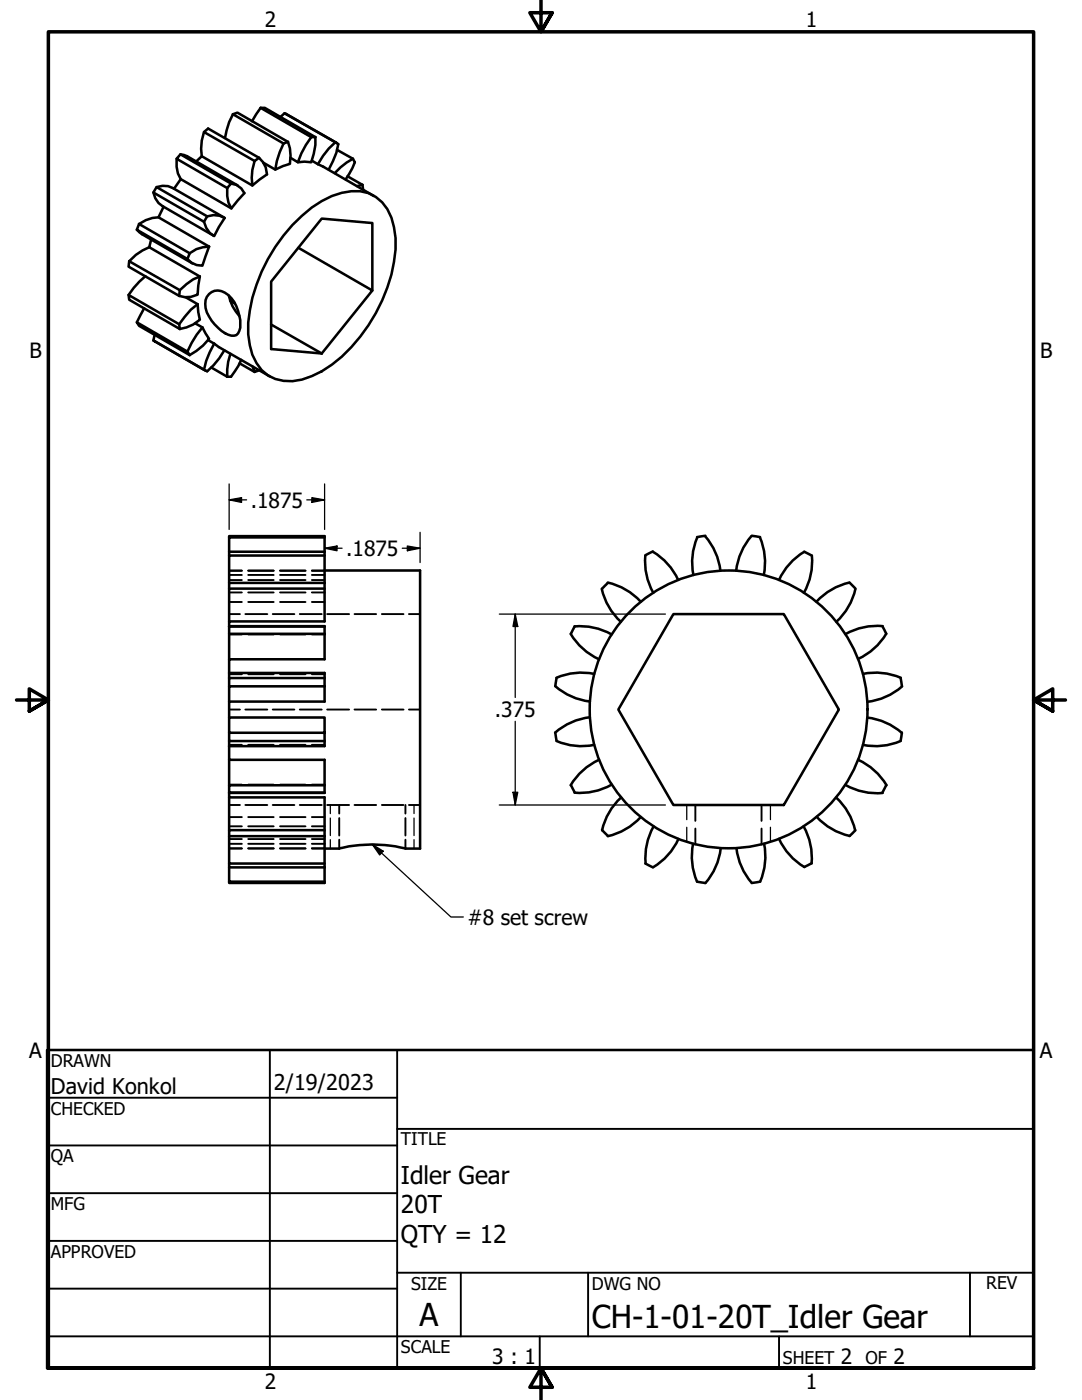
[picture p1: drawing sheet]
<svg xmlns="http://www.w3.org/2000/svg" width="216mm" height="279mm" viewBox="0 0 216 279" stroke-linecap="round" stroke-linejoin="round" font-family="sans-serif">
<!-- layer: Visible (ANSI) -->
<g fill="none" stroke="#000" stroke-width=".51">
<path d="M30.6 38.4l.4 1.2 .6 .9 .8 .6 10.1 5.9M31.2 37.3l1.2-.2h1.1l1 .4 10.1 5.9M34.7 37.7l1.4-1.9 10.1 5.8M35.2 31.7v1.6l.3 1.3 .6 1.2M36 30.8l1.3 .4 10.1 5.8M39.1 32.3l1.2-1.1 10.1 5.8M40.7 26.4l-.4 1.7-.2 1.6 .2 1.5M46.1 36.6l1.1 .3 .9 .7 .7 .9-2.6 3.1-.6-1.2-.3-1.3v-1.6M46.1 36.6l-10.1-5.8-.8 .9 10.1 5.8M46.1 36.6l-.8 .9M46.5 22.8l-.8 1.6-.8 3.2M46.5 22.8l.9-.3 10.1 5.8"/>
<path d="M46.5 22.8l10.1 5.8M51.7 31.5l.8 .8 .5 1.1 .3 1.4-2.9 2.2-.2-1.5 .2-1.6 .4-1.8M51.7 31.5l-10.2-5.8-.8 .7 10.1 5.7M51.7 31.5l-.9 .6M52 21.5l-1.7 2.7M52 21.5h.8l10.1 5.9M52 21.5l10.1 5.9M52.5 32.4l2.4 1.4M55.9 23.4l.9-.8 10.1 5.8M56.8 22.6l10.4 6M57.5 28.3l.3 1.3 .2 1.5-.2 1.6-2.9 1.1 .3-1.7 .6-1.7 .8-1.8M57.5 28.3l-.9 .3"/>
<path d="M58 31.5l1.4 .9M62.1 27.4l-2 3.2-.7 1.8 1.4-.1 1.3 .1 .8-3.4v-1.6M62.1 27.4h.8M62.2 32.1l1.2 .7M63.4 32.8l11.2 6.3M66.9 28.4l-1.3 1.3-1.1 1.4-1.1 1.7M66.9 28.4l.6 .4-.4 1.7-1.5 3.3M67.2 29.9l3.2 1.8M69.3 35.2l3 1.7M70.4 31.7l-1.2 .7-2.4 2.1M70.4 31.7l.4 .7-.5 1.2-1.3 2.2M72.3 36.9l.2 .9"/>
<path d="M72.3 36.9l-1.1 .2M25.8 52.1l-.1 1.1 10.1 5.9M25.8 52.1l10.1 5.8M27.3 45.8l1 .9 10.1 5.9M27.7 44.7l-.4 1.1 10.1 5.9M27.7 44.7l10.1 5.8M29 55.1l-2.3 2.4-1 1.4M29.8 49.3l-1.4 .7-1.3 .9-1.3 1.2M30.2 47.8l-.4 1.5 10.1 5.9M31.6 43.4l-1.2 .1-1.3 .4-1.4 .8M32.6 41.3l-1 2.1 10.1 5.8M35.9 57.9l-.1 1.2"/>
<path d="M37 59.3l2.4 1.4M37.8 50.5l-.4 1.2M39.9 55.2l-1.4 .6-2.6 2.1M39.9 55.2l-.5 3.6-1.3 .4-1.2 .1-1.1-.2M41.3 43.2l1.3-.3 1.2 .2 1 .4-2.1 3.6-.9-.6-.7-1-.4-1.2M41.3 43.2l-10.1-5.9-.6 1.1 10.1 5.9M41.3 43.2l-.6 1.1M41.7 58.7a2.69 2.69 0 0 1 3.8 .2 8 8 0 0 1 2.3 7.1 1.39 1.39 0 0 1-2.3 .8 8.7 8.7 0 0 1-4.5-5.3 2.87 2.87 0 0 1 .7-2.8zM41.7 49.2l-1.2 .1-1.3 .4-1.4 .8M41.7 49.2l-1.3 3.8-1.2-.1-1-.4-.8-.8M45.7 59a8.5 8.5 0 0 0 2.1 4.1M58.4 44.9a21.4 21.4 0 0 1 9.8-6.4 7.9 7.9 0 0 1 8.1 1.9 11.3 11.3 0 0 1 2.6 7.1 31.8 31.8 0 0 1-8.8 21.8 19.3 19.3 0 0 1-11.7 6.8 7.5 7.5 0 0 1-8-5.3 16.8 16.8 0 0 1-.6-8.8 33.5 33.5 0 0 1 8.6-17.1z"/>
<path d="M59.6 49.5l14.7 8.5-10.1 12.5M74.3 58v-13.5l-10.1-.9-10.1 12.6v13.5l10.1 .8M28.8 61.5l-1.5 2.8M30.9 66.8l-.3 1.1M35.8 64.7l-10.1-5.8 .1 .9 10.1 5.9M35.8 64.7l.1 1M37.4 70.2l-10.1-5.9 .4 .7 10.1 5.9M37.4 70.2l.4 .7M38.9 64.5l1.5 .8M39.4 60.7l-1.3 1.1-2.3 2.9M39.4 60.7l.5 3.1-1.4 1-1.3 .5-1.3 .4M40.4 65.3l-1.2 1.5-1.8 3.4"/>
<path d="M40.4 65.3l1.3 2.3-1.2 1.4-1.3 1-1.4 .9M40.7 73.8l-10.1-5.9 10.4 6.1M41.5 67.9l1.2 .7M42.2 73.3l3.1 1.9M42.7 68.6l-1.6 3.4-.4 1.8M42.7 68.6l1 .7 10.1 5.8M44.8 69.9l-1 1.6-1.2 1.4-1.3 1.2-.6-.3M45.9 60l1 .6M46 70.6l-.5 1.6-.2 3M47.8 72.5l3 1.7M48.1 71.8l-.5 1.2-1.5 2.2h-.8M50.4 73.2l.4 1 .9-.3"/>
<path d="M54.1 64.8l10.1 5.7M45.7 107.3v-.3h19.1v3.1M64.8 113.9h19v55.5h-2.9a26.8 26.8 0 0 0-13.2 0h-2.9M64.8 110.1v6.2M64.8 116.3v7.7h-19.1v1M64.8 117.5h-19.1v6.5M64.8 116.3h-19.1v1.2M64.8 110.9h-19.1v5.4M64.8 110.1h-19.1v.8M64.8 107.3h-19.1v2.8M120.1 117.5a12.7 12.7 0 0 0 3.8 6.6M121.3 116.3a12.7 12.7 0 0 1 6.5 3.8"/>
<path d="M121.3 116.3l-1.2 1.2M128.8 110.9a12.7 12.7 0 0 0 1.6 7.4M130.3 110.1l-1.5 .7M130.3 110.1a12.7 12.7 0 0 1 5 5.6M139.1 107.2a12.7 12.7 0 0 0-.7 7.6M140.7 107a12.7 12.7 0 0 1 3 6.9M140.7 106.9l-1.6 .3M150 107a12.7 12.7 0 0 0-3.1 6.9M150 106.9l1.7 .3M151.6 107.2a12.7 12.7 0 0 1 .8 7.6M155.4 115.7a12.7 12.7 0 0 1 5.1-5.6l1.5 .8a12.3 12.3 0 0 1-1.6 7.4M170.7 117.5l-1.2-1.2a12.7 12.7 0 0 0-6.6 3.8"/>
<path d="M170.7 117.5a12.7 12.7 0 0 1-3.8 6.6M45.7 125h19.1v1.5M45.7 134.3h19.1v2.7M45.7 125h.1M45.7 134.3v1M64.8 126.5v5.1h-19.1v2.7M64.8 137v3h-19.1v3.2M64.8 137h-19.1v3M64.8 135.3h-19.1v1.7M64.8 126.5h-19.1v5.1M64.8 125h-19.1v1.5M113.9 126.5a12.7 12.7 0 0 0 5.6 5.1"/>
<path d="M114.6 125a12.7 12.7 0 0 1 7.4 1.6M114.7 125l-.8 1.5M118.6 134.5a12.4 12.4 0 0 0-7.5 .8l-.3 1.6a12.7 12.7 0 0 0 6.9 3.1M134.4 122.6h22l11 19-11 19.1h-22l-11-19.1zM172.2 134.5a12.7 12.7 0 0 1 7.5 .8M176.1 125l.7 1.5a12.7 12.7 0 0 1-5.6 5M176.1 125a12.7 12.7 0 0 0-7.4 1.6M179.7 135.3l.3 1.6M180 137a12.7 12.7 0 0 1-6.9 3.1M45.7 158.2v.9h19.1v7.8M45.7 148.9v2.7h19.1v6.6h-19.1M45.7 146.2v1.7h19.1"/>
<path d="M45.7 147.9v1M45.7 151.6v5.1M45.7 158.2h.1M45.7 159.1v6.6M64.8 146.2h-19.1v-3h19.1v5.7h-19.1M64.8 156.7h-19.1v1.5h19.1M110.8 146.2l.3 1.7a12.3 12.3 0 0 0 7.5 .8M113.9 156.7l.8 1.5M117.7 143.1a12.7 12.7 0 0 0-6.9 3.1M119.5 151.6a12.7 12.7 0 0 0-5.6 5.1M122 156.6a12.7 12.7 0 0 1-7.4 1.6M123.9 159.2a12.7 12.7 0 0 0-3.8 6.5"/>
<path d="M166.8 159.2a12.7 12.7 0 0 1 3.8 6.5M168.7 156.7a12.7 12.7 0 0 0 7.4 1.6M171.2 151.6a12.7 12.7 0 0 1 5.7 5.1M173.1 143.2a12.7 12.7 0 0 1 6.9 3.1M176.8 156.7l-.7 1.5M179.7 147.9a12.7 12.7 0 0 1-7.5 .8M180 146.2l-.3 1.7M45.7 166.9v5.4h19.1M45.7 173.1v2.9h19.1M45.7 172.3v.8h19.1M64.8 173.1v3.1h-19.1v-.2M64.8 166.9v6.2"/>
<path d="M64.8 165.7h-19.1v1.2h19.1M120.1 165.6l1.2 1.2M127.8 163.1a12.7 12.7 0 0 1-6.5 3.8M128.8 172.3l1.5 .8M130.4 164.9a12.7 12.7 0 0 0-1.6 7.4M135.4 167.4a12.7 12.7 0 0 1-5.1 5.7M138.3 168.4a12.7 12.7 0 0 0 .8 7.5l1.6 .3a12.5 12.5 0 0 0 3.1-6.9M147 169.3a12.7 12.7 0 0 0 3 6.9M151.7 176l-1.7 .2M152.5 168.4a12.7 12.7 0 0 1-.8 7.5M155.4 167.4a12.7 12.7 0 0 0 5.1 5.6l1.5-.7M160.4 164.9a12.7 12.7 0 0 1 1.5 7.4"/>
<path d="M163 163a12.7 12.7 0 0 0 6.5 3.8M170.7 165.7l-1.2 1.2"/>
<circle cx="145.4" cy="141.6" r="27.7"/>
</g>
<!-- layer: Hidden (ANSI) -->
<g fill="none" stroke="#000" stroke-width=".38">
<path d="M45.7 113.9h2.6M45.7 114.7h2.6M45.7 115.8h2.6M45.7 118.2h2.6M49.5 113.9h5.1M49.5 114.7h5.1M49.5 115.8h5.1M49.5 118.2h5.1M55.9 113.9h5.1M55.9 114.7h5.1M55.9 115.8h5.1M55.9 118.2h5.1"/>
<path d="M62.2 113.9h2.6M62.2 114.7h2.6M62.2 115.8h2.6M62.2 118.2h2.6M45.7 122.6h2.2M45.7 120.1h2.6M45.7 126.6h2.6M45.7 134.6h2.6M49 122.6h4.3M49.5 120.1h5.1M49.5 126.6h5.1M49.5 134.6h5.1"/>
<path d="M54.4 122.6h4.3M55.9 120.1h5.1M55.9 126.6h5.1M55.9 134.6h5.1M59.8 122.6h4.4M62.2 120.1h2.6M62.2 126.6h2.6M62.2 134.6h2.6M65.3 122.6h4.4M70.7 122.6h4.4M76.2 122.6h4.3M81.6 122.6h2.2"/>
<path d="M45.7 141.6h2.2M45.7 148.7h2.6M45.7 156.6h2.6M49 141.6h4.3M49.5 148.7h5.1M49.5 156.6h5.1M54.4 141.6h4.3M55.9 148.7h5.1M55.9 156.6h5.1M59.8 141.6h4.4M62.2 148.7h2.6M62.2 156.6h2.6"/>
<path d="M65.3 141.6h4.4M70.7 141.6h4.4M76.2 141.6h4.3M81.6 141.6h2.2M45.7 160.7h2.2M45.7 163.1h2.6M45.7 164.9h2.6M45.7 167.4h2.6M45.7 168.4h2.6M45.7 169.3h2.6M45.7 169.4h2.6M49 160.7h4.3"/>
<path d="M49.5 163.1h5.1M49.5 164.9h5.1M49.5 167.4h5.1M49.5 168.4h5.1M49.5 169.3h5.1M49.5 169.4h5.1M54.4 160.7h4.3M55.9 163.1h5.1M55.9 164.9h5.1M55.9 167.4h5.1M55.9 168.4h5.1M55.9 169.3h5.1"/>
<path d="M55.9 169.4h5.1M59.8 160.7h4.4M62.2 163.1h2.6M62.2 164.9h2.6M62.2 167.4h2.6M62.2 168.4h2.6M62.2 169.3h2.6M62.2 169.4h2.6M65.3 160.7h4.4M67.7 160.7v1.7M67.7 163.3v3.5M67.7 167.6v1.8"/>
<path d="M70.7 160.7h4.4M76.2 160.7h4.3M80.9 160.7v1.7M80.9 163.3v3.5M80.9 167.6v1.8M81.6 160.7h2.2M138.7 160.7v3.1M138.7 165.4v3.1M152 160.7v3.1M152 165.4v3.1"/>
</g>
<!-- layer: Hidden Narrow (ANSI) -->
<path d="M65.9 160.7v1.7M65.9 163.3v3.5M65.9 167.6v1.8M82.6 160.7v1.7M82.6 163.3v3.5M82.6 167.6v1.8M137 160.7v2.9M137 165.1v2.9M153.7 160.7v2.9M153.7 165.1v2.9" fill="none" stroke="#000" stroke-width=".25"/>
<!-- layer: Border (ANSI) -->
<path d="M107.9 0v6.4l-2.2-3.9h4.5l-2.3 3.9 2.3-3.9M3.3 139.7h6.4l-3.9-2.2v4.4l3.9-2.2-3.9 2.2M212.6 139.7h-6.4l3.9-2.2v4.4l-3.9-2.2 3.9 2.2M9.7 273v-266.6h196.5v266.6h-196.5h196.5M110.2 276.9l-2.3-3.9 2.3 3.9h-4.5l2.2-3.9v6.4" fill="none" stroke="#000" stroke-width=".7"/>
<!-- layer: Title (ANSI) -->
<g fill="none" stroke="#000" stroke-width=".38">
<path d="M9.4 219.1h69.8M53.8 209.5v63.5M79.2 209.5v63.5M9.4 228.6h69.8M9.4 238.1h69.8M79.2 225.3h127M9.4 247.6h69.8M9.4 257.2h69.8M79.2 254h127M91.9 254v12.7M117.3 254v12.7M193.5 254v12.7"/>
<path d="M9.4 266.7h196.8M107.7 266.7v6.3M155.4 266.7v6.3"/>
</g>
<path d="M9.4 209.5h196.8v63.5h-196.8z" fill="none" stroke="#000" stroke-width=".51"/>
<!-- layer: Dimension (ANSI) -->
<g fill="none" stroke="#000" stroke-width=".25">
<path d="M45.7 99.8l2.5-.5v1zM45.7 99.8h3.5M45.7 96.6v9.1M61.2 99.8h3.6M62.2 99.3l2.6 .5-2.6 .5zM64.8 96.6v9.1M64.8 109.4l2.4-.4v.9zM64.8 109.4h3.5M80.3 109.4h3.5M81.3 109l2.5 .4-2.5 .5zM83.8 106.2v6.1M99.6 122.6h33.2"/>
<path d="M102.8 122.6l.5 2.4h-.9zM102.8 122.6v16.6M102.4 158.1h.9l-.5 2.6zM102.8 144v16.7M99.6 160.7h33.2"/>
</g>
<g fill="#000">
<path d="M45.7 99.8l2.5-.5v1z" fill-rule="evenodd"/>
<path d="M62.2 99.3l2.6 .5-2.6 .5z" fill-rule="evenodd"/>
<path d="M64.8 109.4l2.4-.4v.9z" fill-rule="evenodd"/>
<path d="M81.3 109l2.5 .4-2.5 .5z" fill-rule="evenodd"/>
<path d="M102.8 122.6l.5 2.4h-.9z" fill-rule="evenodd"/>
<path d="M102.4 158.1h.9l-.5 2.6z" fill-rule="evenodd"/>
</g>
<!-- layer: Symbol (ANSI) -->
<path d="M74.3 168.5l2.2 1.4-.7 .7zM74.3 168.5l15.7 14.5h2.5" fill="none" stroke="#000" stroke-width=".25"/>
<path d="M74.3 168.5l2.2 1.4-.7 .7z" fill-rule="evenodd" fill="#000"/>
<g font-size="6.3">
<text x="83.7" y="264.5">A</text>
<text x="118.1" y="265">CH-1-01-20T_Idler Gear</text>
</g>
<g font-size="4.9">
<text x="80" y="236.3">Idler Gear</text>
<text x="80" y="242.1">20T</text>
<text x="80" y="248">QTY = 12</text>
</g>
<g font-size="4.3">
<text x="10.2" y="218.2">David Konkol</text>
<text x="54.6" y="217.6">2/19/2023</text>
</g>
<g font-size="4.2">
<text x="52.8" y="5.3">2</text>
<text x="160.8" y="5.3">1</text>
<text x="5.9" y="71.4">B</text>
<text x="207.6" y="71.4">B</text>
<text x="50" y="101.3">.1875</text>
<text x="69.1" y="110.9">.1875</text>
<text x="98.7" y="143.1">.375</text>
<text x="93.3" y="184.5">#8 set screw</text>
<text x="5.8" y="211.1">A</text>
<text x="207.5" y="211.1">A</text>
<text x="98.2" y="272.2">3 : 1</text>
<text x="167.8" y="272.2">2</text>
<text x="178.3" y="272.2">2</text>
<text x="52.8" y="277.1">2</text>
<text x="160.8" y="277.1">1</text>
</g>
<g font-size="3.5">
<text x="10.2" y="212.9">DRAWN</text>
<text x="10.2" y="222.4">CHECKED</text>
<text x="10.2" y="232">QA</text>
<text x="80" y="228.6">TITLE</text>
<text x="10.2" y="241.5">MFG</text>
<text x="10.2" y="251">APPROVED</text>
<text x="82" y="257.4">SIZE</text>
<text x="118.1" y="257.4">DWG NO</text>
<text x="196.8" y="257.3">REV</text>
<text x="80" y="270.1">SCALE</text>
<text x="156.2" y="272.2">SHEET</text>
<text x="172.7" y="272.2">OF</text>
</g>
</svg>
